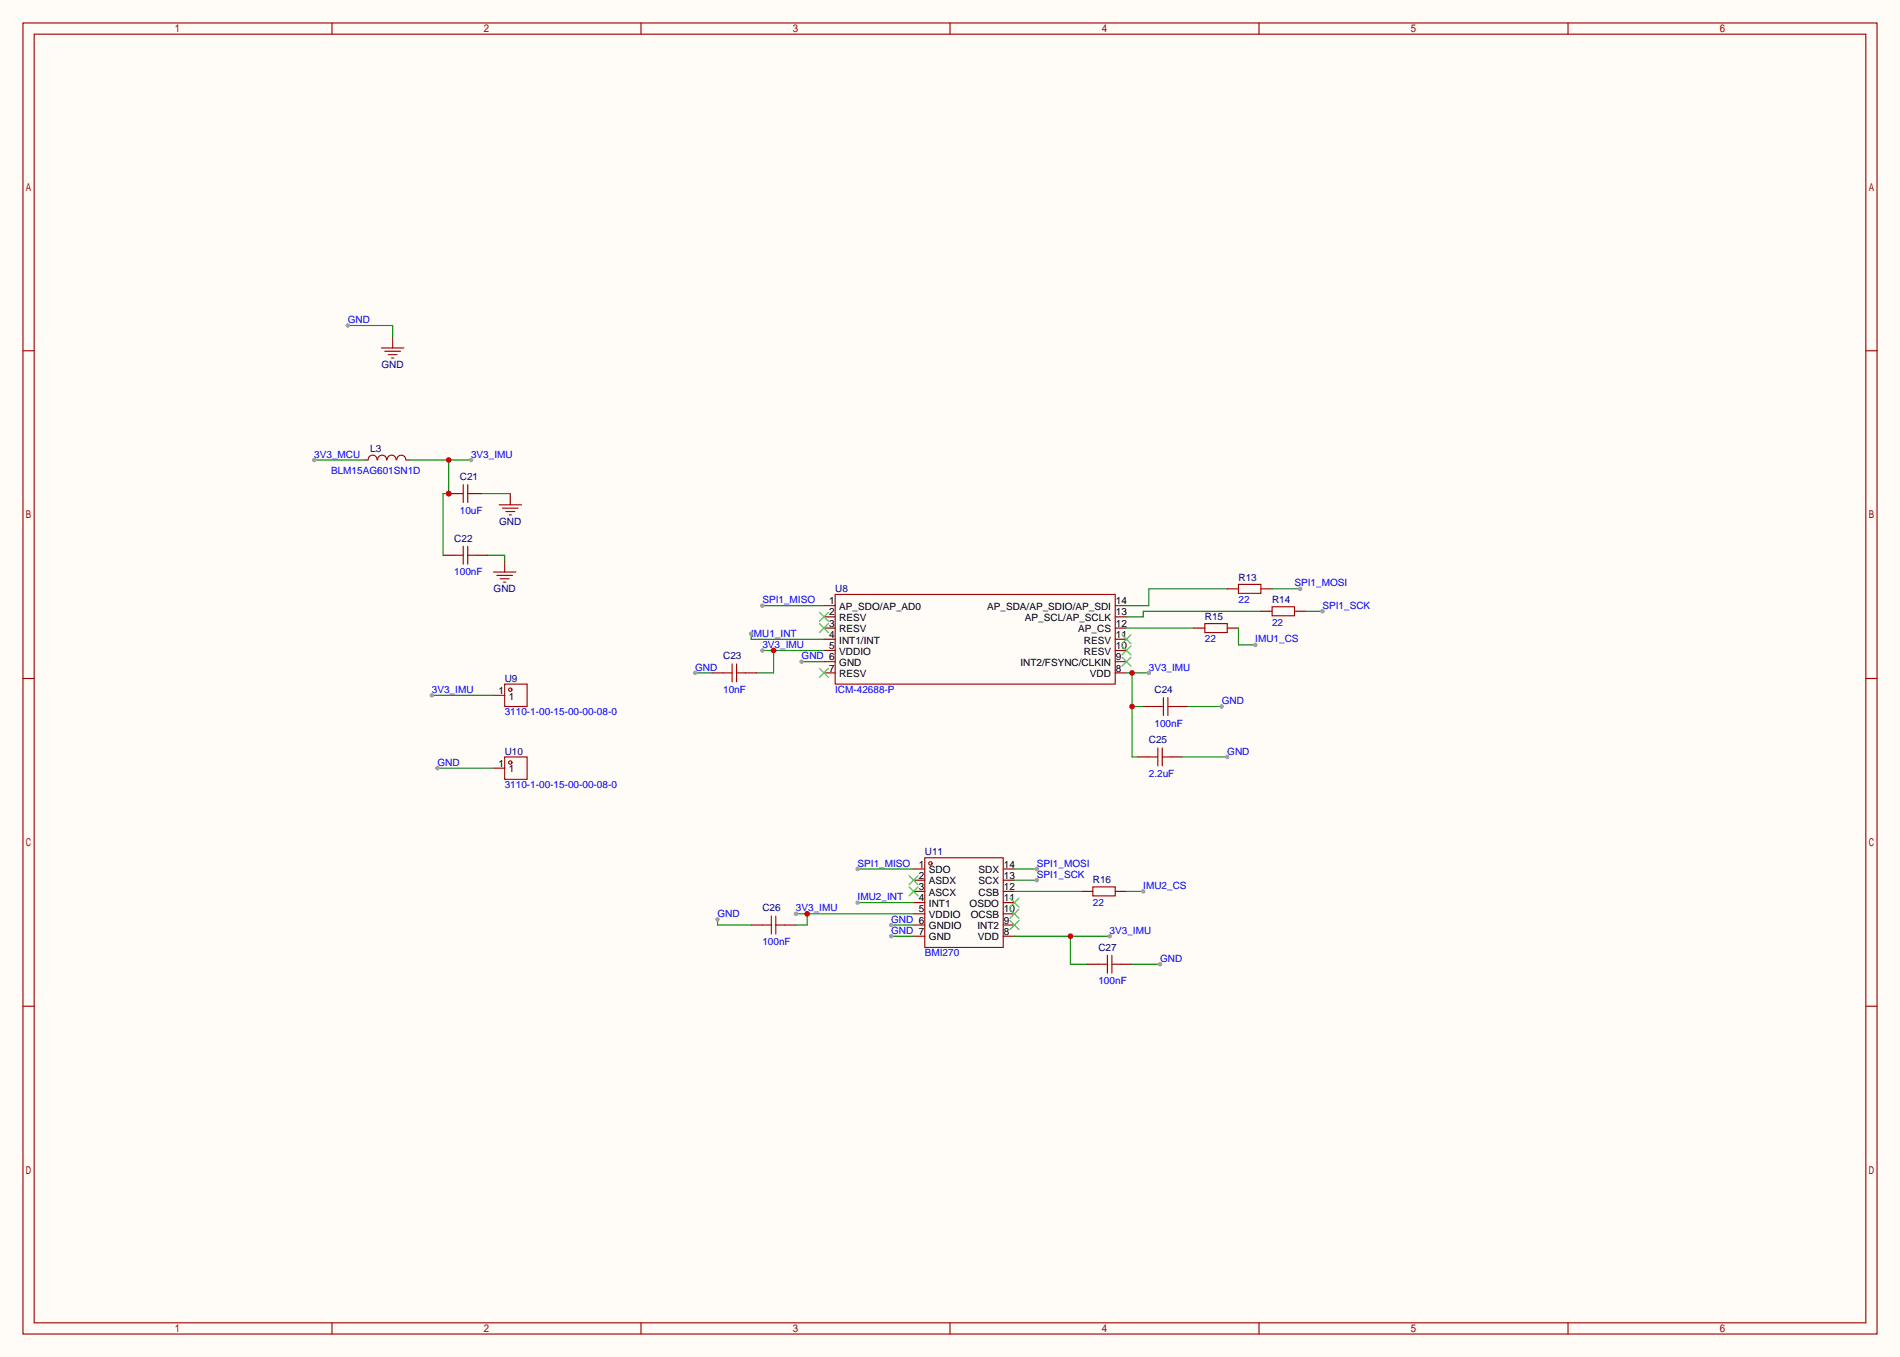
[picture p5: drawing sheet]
<svg xmlns="http://www.w3.org/2000/svg" width="431mm" height="308mm" viewBox="0 0 431 308" stroke-linecap="round" stroke-linejoin="round" font-family="sans-serif">
<path d="M0 0h430.8v307.6h-430.8z" fill="#fffcf7"/>
<g fill="none" stroke="#a10000" stroke-width=".25">
<path d="M5.2 5.2h420.4v297.2h-420.4zM7.7 7.7h415.3v292.1h-415.3zM75.3 5.2v2.5M145.3 5.2v2.5M215.4 5.2v2.5M285.5 5.2v2.5M355.5 5.2v2.5M5.2 79.5h2.5M423 79.5h2.6M189.4 134.7h63.5v20.4h-63.5zM5.2 153.8h2.5M423 153.8h2.6"/>
<path d="M209.7 194.4h17.8v20.4h-17.8zM5.2 228.1h2.5M423 228.1h2.6M75.3 299.8v2.6M145.3 299.8v2.6M215.4 299.8v2.6M285.5 299.8v2.6M355.5 299.8v2.6"/>
<circle cx="210.9" cy="195.7" r=".38"/>
</g>
<g fill="none" stroke="#870000" stroke-width=".25">
<path d="M186.8 137.3h2.6M186.8 139.8h2.6M252.9 137.3h2.5M252.9 139.8h2.5M186.8 142.4h2.6M186.8 144.9h2.6M186.8 147.4h2.6M186.8 150h2.6M186.8 152.5h2.6M252.9 142.4h2.5M252.9 144.9h2.5M252.9 147.4h2.5"/>
<path d="M252.9 150h2.5M252.9 152.5h2.5M207.1 197h2.6M207.1 199.5h2.6M227.5 197h2.5M227.5 199.5h2.5M207.1 202.1h2.6M207.1 204.6h2.6M207.1 207.1h2.6M207.1 209.7h2.6M207.1 212.2h2.6M227.5 202.1h2.5"/>
<path d="M227.5 204.6h2.5M227.5 207.1h2.5M227.5 209.7h2.5M227.5 212.2h2.5"/>
</g>
<g fill="none" stroke="#3c3" stroke-width=".25">
<path d="M185.8 138.8l2 2M187.8 138.8l-2 2M185.8 141.4l2 2M185.8 151.5l2 2M187.8 141.4l-2 2M187.8 151.5l-2 2M254.4 149l2 2M254.4 146.4l2 2.1M254.4 143.9l2 2M256.4 149l-2 2M256.4 146.4l-2 2.1M256.4 143.9l-2 2"/>
<path d="M206.1 198.5l2.1 2M208.2 198.5l-2.1 2M206.1 201l2.1 2.1M208.2 201l-2.1 2.1M229 208.7l2 2M229 206.1l2 2.1M229 203.6l2 2M231 208.7l-2 2M231 206.1l-2 2.1M231 203.6l-2 2"/>
</g>
<path d="M172.8 147.4h14M175.4 147.4v5.1h-3.8" fill="none" stroke="#008700" stroke-width=".25"/>
<circle cx="175.4" cy="147.4" r=".63" fill="#c00"/>
<circle cx="172.8" cy="147.4" r=".51" fill="#999"/>
<path d="M255.4 152.5h5.1M256.7 152.5v19.1h1.2M256.7 160.1h2.5" fill="none" stroke="#008700" stroke-width=".25"/>
<g fill="#c00">
<circle cx="256.7" cy="152.5" r=".63"/>
<circle cx="256.7" cy="160.1" r=".63"/>
</g>
<circle cx="260.5" cy="152.5" r=".51" fill="#999"/>
<path d="M181.7 150h5.1" fill="none" stroke="#008700" stroke-width=".25"/>
<circle cx="181.7" cy="150" r=".51" fill="#999"/>
<path d="M263.8 158.1v4.1M264.8 158.1v4.1M261.7 160.1h2.1M264.8 160.1h2" fill="none" stroke="#a10000" stroke-width=".25"/>
<path d="M259.2 160.1h2.5M266.8 160.1h2.6" fill="none" stroke="#870000" stroke-width=".25"/>
<path d="M269.4 160.1h7.6" fill="none" stroke="#008700" stroke-width=".25"/>
<circle cx="277" cy="160.1" r=".51" fill="#999"/>
<path d="M89 76.3v2.6M115.7 111.9v2.5M114.4 127.1v2.6" fill="none" stroke="#870000" stroke-width=".25"/>
<path d="M86.5 78.9h5.1M87.2 79.6h3.6M88 80.4h2M88.8 81.2h.5M113.2 114.4h5M113.9 115.2h3.6M114.7 116h2M115.4 116.7h.6M111.9 129.7h5.1M112.6 130.4h3.6M113.4 131.2h2M114.2 132h.5" fill="none" stroke="#a10000" stroke-width=".25"/>
<path d="M78.9 73.8h10.1v2.5" fill="none" stroke="#008700" stroke-width=".25"/>
<circle cx="78.9" cy="73.8" r=".51" fill="#999"/>
<path d="M260.5 171.6h2M262.5 169.5v4.1M263.5 171.6h2.1M263.5 169.5v4.1" fill="none" stroke="#a10000" stroke-width=".25"/>
<path d="M257.9 171.6h2.6M265.6 171.6h2.5" fill="none" stroke="#870000" stroke-width=".25"/>
<path d="M268.1 171.6h10.2" fill="none" stroke="#008700" stroke-width=".25"/>
<circle cx="278.3" cy="171.6" r=".51" fill="#999"/>
<path d="M164 152.5h2M166 150.5v4.1M167 152.5h2M167 150.5v4.1" fill="none" stroke="#a10000" stroke-width=".25"/>
<path d="M161.4 152.5h2.6M169 152.5h2.6" fill="none" stroke="#870000" stroke-width=".25"/>
<path d="M157.6 152.5h3.8" fill="none" stroke="#008700" stroke-width=".25"/>
<circle cx="157.6" cy="152.5" r=".51" fill="#999"/>
<path d="M180.5 207.1h26.6M183 207.1v2.6h-2.5" fill="none" stroke="#008700" stroke-width=".25"/>
<circle cx="183" cy="207.1" r=".63" fill="#c00"/>
<circle cx="180.5" cy="207.1" r=".51" fill="#999"/>
<path d="M172.8 209.7h2.1M174.9 207.6v4.1M175.9 209.7h2M175.9 207.6v4.1M249 218.6h2.1M251.1 216.5v4.1M252.1 218.6h2M252.1 216.5v4.1" fill="none" stroke="#a10000" stroke-width=".25"/>
<path d="M170.3 209.7h2.5M177.9 209.7h2.6M246.5 218.6h2.5M254.1 218.6h2.6" fill="none" stroke="#870000" stroke-width=".25"/>
<path d="M162.7 208.4v1.3h7.6" fill="none" stroke="#008700" stroke-width=".25"/>
<circle cx="162.7" cy="208.4" r=".51" fill="#999"/>
<path d="M230 212.2h21.6M242.7 212.2v6.4h3.8" fill="none" stroke="#008700" stroke-width=".25"/>
<circle cx="242.7" cy="212.2" r=".63" fill="#c00"/>
<circle cx="251.6" cy="212.2" r=".51" fill="#999"/>
<path d="M256.7 218.6h6.3" fill="none" stroke="#008700" stroke-width=".25"/>
<circle cx="263" cy="218.6" r=".51" fill="#999"/>
<path d="M202.1 209.7h5" fill="none" stroke="#008700" stroke-width=".25"/>
<circle cx="202.1" cy="209.7" r=".51" fill="#999"/>
<path d="M202.1 212.2h5" fill="none" stroke="#008700" stroke-width=".25"/>
<circle cx="202.1" cy="212.2" r=".51" fill="#999"/>
<path d="M172.8 137.3h14M285.9 138.6h-26.7v1.2h-3.8" fill="none" stroke="#008700" stroke-width=".25"/>
<circle cx="172.8" cy="137.3" r=".51" fill="#999"/>
<path d="M296 138.6h3.8M255.4 142.4h15.2" fill="none" stroke="#008700" stroke-width=".25"/>
<path d="M278.3 133.5h2.5M285.9 133.5h2.5M285.9 138.6h2.5M293.5 138.6h2.5M270.6 142.4h2.6M278.3 142.4h2.5M245.2 202.1h2.6M252.9 202.1h2.5" fill="none" stroke="#870000" stroke-width=".25"/>
<path d="M280.8 132.5h5.1v2h-5.1zM288.4 137.5h5.1v2.1h-5.1zM273.2 141.4h5.1v2h-5.1zM247.8 201h5.1v2.1h-5.1z" fill="none" stroke="#a10000" stroke-width=".25"/>
<circle cx="299.8" cy="138.6" r=".51" fill="#999"/>
<path d="M288.4 133.5h6.4" fill="none" stroke="#008700" stroke-width=".25"/>
<circle cx="294.8" cy="133.5" r=".51" fill="#999"/>
<path d="M278.3 133.5h-17.8v3.8h-5.1M280.8 142.4v3.8h3.8" fill="none" stroke="#008700" stroke-width=".25"/>
<circle cx="284.6" cy="146.2" r=".51" fill="#999"/>
<path d="M194.4 197h12.7" fill="none" stroke="#008700" stroke-width=".25"/>
<circle cx="194.4" cy="197" r=".51" fill="#999"/>
<path d="M230 199.5h5.1M230 202.1h15.2" fill="none" stroke="#008700" stroke-width=".25"/>
<circle cx="235.1" cy="199.5" r=".51" fill="#999"/>
<path d="M230 197h5.1" fill="none" stroke="#008700" stroke-width=".25"/>
<circle cx="235.1" cy="197" r=".51" fill="#999"/>
<path d="M194.4 204.6h12.7" fill="none" stroke="#008700" stroke-width=".25"/>
<circle cx="194.4" cy="204.6" r=".51" fill="#999"/>
<path d="M255.4 202.1h3.8" fill="none" stroke="#008700" stroke-width=".25"/>
<circle cx="259.2" cy="202.1" r=".51" fill="#999"/>
<path d="M170.3 143.6v1.3h16.5" fill="none" stroke="#008700" stroke-width=".25"/>
<circle cx="170.3" cy="143.6" r=".51" fill="#999"/>
<path d="M82.7 104.3h.7M92.1 104.3h.7" fill="none" stroke="#870000" stroke-width=".25"/>
<path d="M83.5 104.3a1.01 1.01 0 0 1 1-1.1 1.01 1.01 0 0 1 1 1.1M85.6 104.3a1.01 1.01 0 0 1 1-1.1 1.01 1.01 0 0 1 1 1.1M87.8 104.3a1.01 1.01 0 0 1 1-1.1 1.01 1.01 0 0 1 1 1.1M90 104.3a1.01 1.01 0 0 1 1-1.1 1.01 1.01 0 0 1 1 1.1" fill="none" stroke="#a10000" stroke-width=".25"/>
<path d="M71.2 104.3h11.5" fill="none" stroke="#008700" stroke-width=".25"/>
<circle cx="71.2" cy="104.3" r=".51" fill="#999"/>
<path d="M92.8 104.3h14M101.7 104.3v7.6h-1.2v14" fill="none" stroke="#008700" stroke-width=".25"/>
<g fill="#c00">
<circle cx="101.7" cy="104.3" r=".63"/>
<circle cx="101.7" cy="111.9" r=".63"/>
</g>
<circle cx="106.8" cy="104.3" r=".51" fill="#999"/>
<path d="M105 109.9v4M106 109.9v4" fill="none" stroke="#a10000" stroke-width=".25"/>
<path d="M101.7 111.9h2.6" fill="none" stroke="#870000" stroke-width=".25"/>
<circle cx="101.7" cy="111.9" r=".63" fill="#c00"/>
<path d="M106.8 111.9h2.5M100.5 125.9h2.5M108.1 125.9h2.5M111.9 157.6h2.5M111.9 174.1h2.5" fill="none" stroke="#870000" stroke-width=".25"/>
<g fill="none" stroke="#a10000" stroke-width=".25">
<path d="M104.3 111.9h.7M106 111.9h.8M103 125.9h2M105 123.8v4.1M106 125.9h2.1M106 123.8v4.1M114.4 155.1h5.1v5h-5.1zM114.4 171.6h5.1v5.1h-5.1z"/>
<circle cx="115.7" cy="156.3" r=".38"/>
<circle cx="115.7" cy="172.8" r=".38"/>
</g>
<path d="M109.3 111.9h6.4M110.6 125.9h3.8v1.2M97.9 157.6h14" fill="none" stroke="#008700" stroke-width=".25"/>
<circle cx="97.9" cy="157.6" r=".51" fill="#999"/>
<path d="M99.2 174.1h12.7" fill="none" stroke="#008700" stroke-width=".25"/>
<circle cx="99.2" cy="174.1" r=".51" fill="#999"/>
<g font-size="2.3" fill="#00f">
<text x="78.9" y="73.2">GND</text>
<text x="71.2" y="103.7">3V3_MCU</text>
<text x="75.1" y="107.5">BLM15AG601SN1D</text>
<text x="106.8" y="103.7">3V3_IMU</text>
<text x="104.3" y="116.4">10uF</text>
<text x="103" y="130.4">100nF</text>
<text x="172.8" y="136.7">SPI1_MISO</text>
<text x="280.8" y="136.7">22</text>
<text x="293.5" y="132.9">SPI1_MOSI</text>
<text x="288.4" y="141.8">22</text>
<text x="299.8" y="138">SPI1_SCK</text>
<text x="170.3" y="144.4">IMU1_INT</text>
<text x="172.8" y="146.9">3V3_IMU</text>
<text x="181.7" y="149.4">GND 6</text>
<text x="273.2" y="145.6">22</text>
<text x="284.6" y="145.6">IMU1_CS</text>
<text x="157.6" y="152">GND</text>
<text x="260.5" y="152">3V3_IMU</text>
<text x="97.9" y="157.1">3V3_IMU</text>
<text x="164" y="157.1">10nF</text>
<text x="189.4" y="157.1">ICM-42688-P</text>
<text x="277" y="159.6">GND</text>
<text x="114.4" y="162.1">3110-1-00-15-00-00-08-0</text>
<text x="261.7" y="164.7">100nF</text>
<text x="99.2" y="173.6">GND</text>
<text x="278.3" y="171">GND</text>
<text x="114.4" y="178.7">3110-1-00-15-00-00-08-0</text>
<text x="260.5" y="176.1">2.2uF</text>
<text x="194.4" y="196.4">SPI1_MISO</text>
<text x="235.1" y="196.4">SPI1_MOSI</text>
<text x="235.1" y="199">SPI1_SCK</text>
<text x="259.2" y="201.5">IMU2_CS</text>
<text x="162.7" y="207.9">GND</text>
<text x="180.5" y="206.6">3V3_IMU</text>
<text x="194.4" y="204.1">IMU2_INT</text>
<text x="202.1" y="209.1">GND 6</text>
<text x="247.8" y="205.3">22</text>
<text x="172.8" y="214.2">100nF</text>
<text x="202.1" y="211.7">GND 7</text>
<text x="251.6" y="211.7">3V3_IMU</text>
<text x="209.7" y="216.8">BMI270</text>
<text x="263" y="218">GND</text>
<text x="249" y="223.1">100nF</text>
</g>
<g font-size="2.3" fill="#000080">
<text x="86.5" y="83.4">GND</text>
<text x="83.9" y="102.5">L3</text>
<text x="104.3" y="108.8">C21</text>
<text x="113.2" y="119">GND</text>
<text x="103" y="122.8">C22</text>
<text x="280.8" y="131.7">R13</text>
<text x="111.9" y="134.2">GND</text>
<text x="189.4" y="134.2">U8</text>
<text x="288.4" y="136.7">R14</text>
<text x="273.2" y="140.6">R15</text>
<text x="164" y="149.4">C23</text>
<text x="114.4" y="154.5">U9</text>
<text x="261.7" y="157.1">C24</text>
<text x="114.4" y="171">U10</text>
<text x="260.5" y="168.5">C25</text>
<text x="209.7" y="193.9">U11</text>
<text x="247.8" y="200.2">R16</text>
<text x="172.8" y="206.6">C26</text>
<text x="249" y="215.5">C27</text>
</g>
<g font-size="2.3">
<text x="188" y="137">1</text>
<text x="253" y="137">14</text>
<text x="188" y="139.5">2</text>
<text x="188" y="142.1">3</text>
<text x="190.3" y="138.2">AP_SDO/AP_AD0</text>
<text x="190.3" y="140.8">RESV</text>
<text x="190.3" y="143.3">RESV</text>
<text x="223.8" y="138.2">AP_SDA/AP_SDIO/AP_SDI</text>
<text x="232.4" y="140.8">AP_SCL/AP_SCLK</text>
<text x="244.5" y="143.3">AP_CS</text>
<text x="253" y="142.1">12</text>
<text x="253" y="139.5">13</text>
<text x="188" y="144.6">4</text>
<text x="188" y="147.1">5</text>
<text x="190.3" y="145.9">INT1/INT</text>
<text x="190.3" y="148.4">VDDIO</text>
<text x="245.7" y="148.4">RESV</text>
<text x="245.7" y="145.9">RESV</text>
<text x="253" y="149.7">9</text>
<text x="253" y="147.1">10</text>
<text x="253" y="144.6">11</text>
<text x="188" y="152.2">7</text>
<text x="190.3" y="150.9">GND</text>
<text x="190.3" y="153.5">RESV</text>
<text x="231.4" y="150.9">INT2/FSYNC/CLKIN</text>
<text x="247.1" y="153.5">VDD</text>
<text x="253" y="152.2">8</text>
<text x="113" y="157.3">1</text>
<text x="115.4" y="158.6">1</text>
<text x="113" y="173.8">1</text>
<text x="115.4" y="175.1">1</text>
<text x="208.3" y="196.7">1</text>
<text x="210.6" y="197.9">SDO</text>
<text x="221.9" y="197.9">SDX</text>
<text x="227.6" y="196.7">14</text>
<text x="208.3" y="199.2">2</text>
<text x="208.3" y="201.7">3</text>
<text x="210.6" y="200.5">ASDX</text>
<text x="210.6" y="203">ASCX</text>
<text x="221.9" y="203">CSB</text>
<text x="221.9" y="200.5">SCX</text>
<text x="227.6" y="201.7">12</text>
<text x="227.6" y="199.2">13</text>
<text x="208.3" y="204.3">4</text>
<text x="208.3" y="206.8">5</text>
<text x="210.6" y="205.6">INT1</text>
<text x="210.6" y="208.1">VDDIO</text>
<text x="219.8" y="205.6">OSDO</text>
<text x="220.1" y="208.1">OCSB</text>
<text x="227.6" y="209.4">9</text>
<text x="227.6" y="206.8">10</text>
<text x="227.6" y="204.3">11</text>
<text x="210.6" y="210.6">GNDIO</text>
<text x="210.6" y="213.2">GND</text>
<text x="221.6" y="210.6">INT2</text>
<text x="221.7" y="213.2">VDD</text>
<text x="227.6" y="211.9">8</text>
</g>
</svg>
